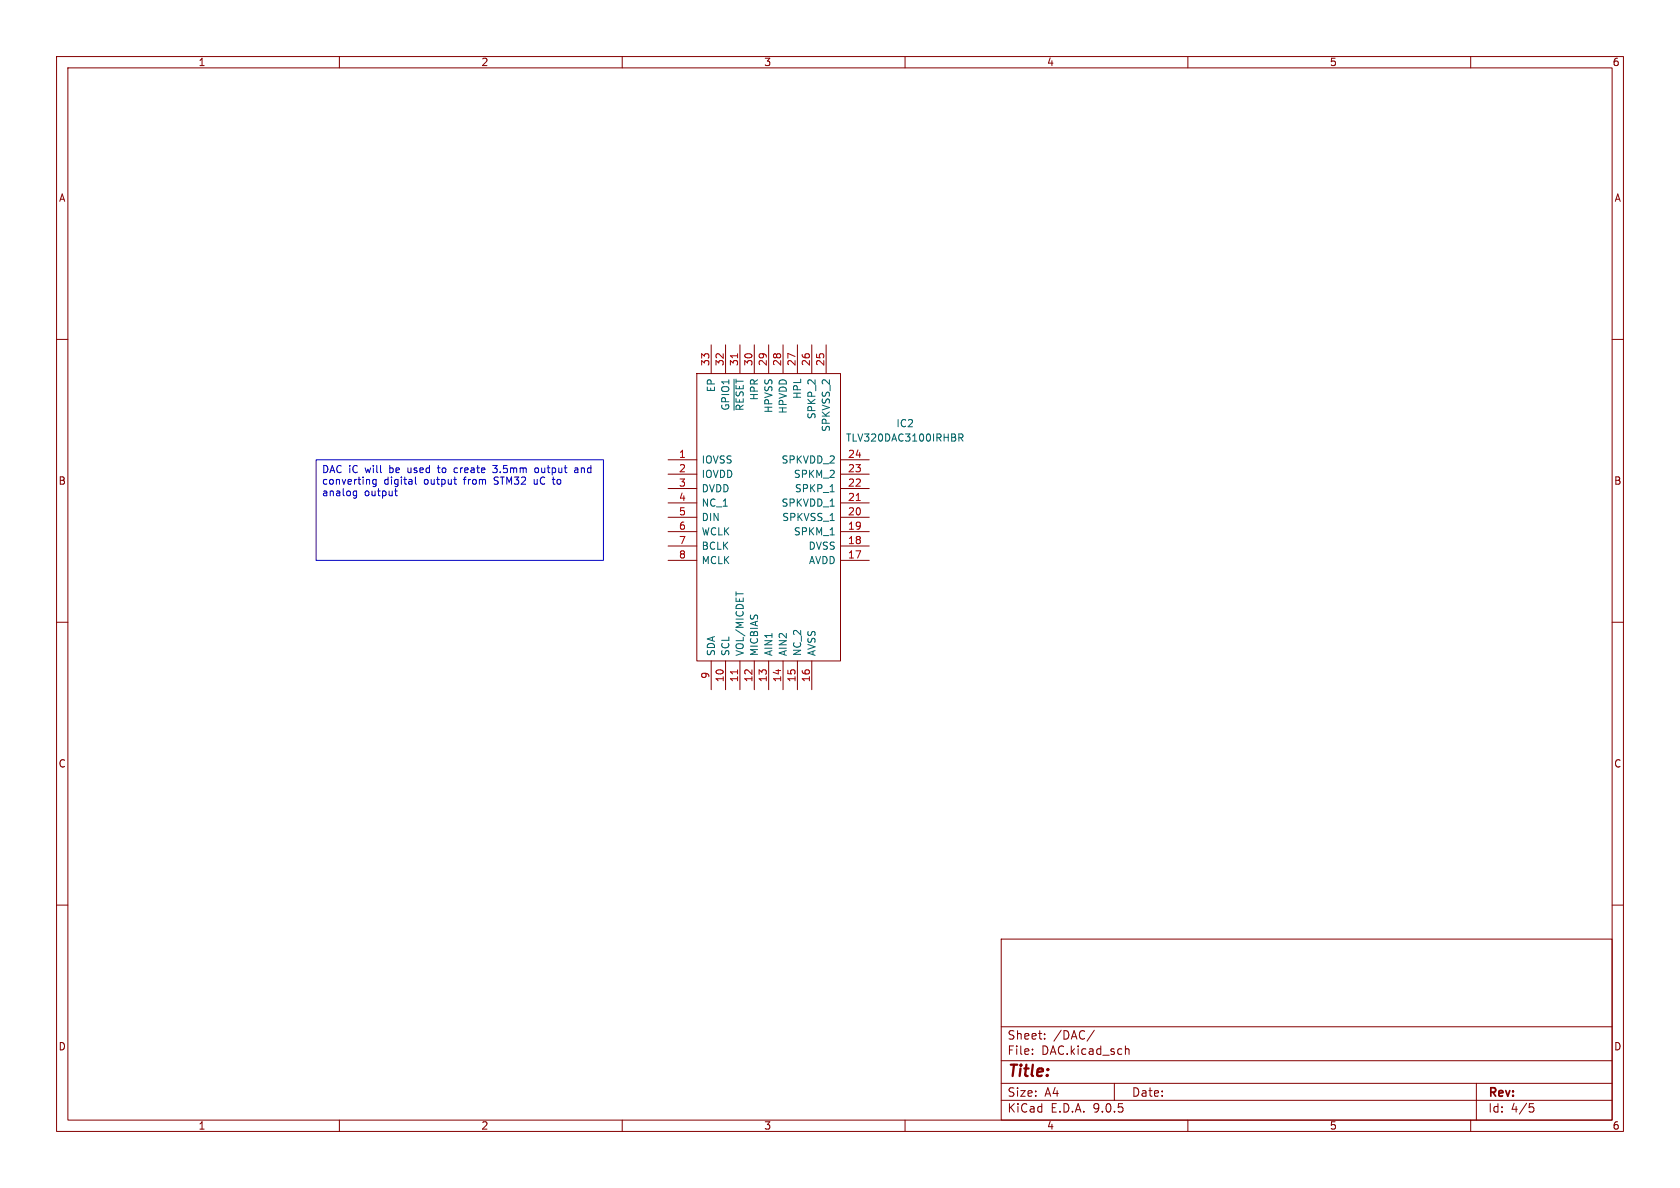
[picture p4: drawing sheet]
<svg xmlns="http://www.w3.org/2000/svg" width="297mm" height="210mm" viewBox="0 0 297 210" stroke-linecap="round" stroke-linejoin="round" font-family="sans-serif">
<g fill="none" stroke="#840000" stroke-width=".18">
<path d="M10 10h277v190h-277zM12 12h273v186h-273zM60 10v2M110 10v2M160 10v2M210 10v2M260 10v2M10 60h2M123.2 66h25.4v50.8h-25.4zM125.7 61v5M128.3 61v5M130.8 61v5"/>
<path d="M133.3 61v5M135.9 61v5M138.4 61v5M141 61v5M143.5 61v5M146 61v5M285 60h2M118.1 81.3h5.1M118.1 83.8h5.1M118.1 86.4h5.1M118.1 88.9h5.1M118.1 91.4h5.1"/>
<path d="M118.1 94h5.1M118.1 96.5h5.1M118.1 99.1h5.1M148.6 81.3h5.1M148.6 83.8h5.1M148.6 86.4h5.1M148.6 88.9h5.1M148.6 91.4h5.1M148.6 94h5.1M148.6 96.5h5.1M148.6 99.1h5.1M10 110h2"/>
<path d="M125.7 116.8v5.1M128.3 116.8v5.1M130.8 116.8v5.1M133.3 116.8v5.1M135.9 116.8v5.1M138.4 116.8v5.1M141 116.8v5.1M143.5 116.8v5.1M285 110h2M10 160h2M177 166h108v32h-108zM285 160h2"/>
<path d="M60 198v2M110 198v2M160 198v2M177 194.5h108M177 191.5h108M177 187.5h108M177 181.5h108M182.5 186.3v.1M182.5 185.5v.1M184.7 183.6v.1M184.7 182.8v.1M193.5 182.1l-1.3 2"/>
<path d="M197 191.5v3M199 185.5l.2-.1 .3 .1 .1 .9M210 198v2M260 198v2M261 191.5v6.5M270.4 195.1h.7M270.5 195.7h.4l.3 .3-.2 .5-.5 .1"/>
</g>
<path d="M129.8 67v5.5M169.5 77.4l.6-.1 .1-.2v-.3l-.7-.1v1.3M169.8 77.4l.4 .6M146.8 86.9h.7M130.1 104.6v.7" fill="none" stroke="#006464" stroke-width=".18"/>
<path d="M130.4 62.5v.8M151.4 88.5h.7M130.4 118.4v.7" fill="none" stroke="#a90000" stroke-width=".18"/>
<g fill="none" stroke="#0000c2" stroke-width=".18">
<path d="M55.9 81.3h50.8v17.8h-50.8zM62.6 87.6h.4M63 86.8v1l-.1 .2-.3 .1M66.5 84.8v1l-.3 .2h-.3M66.5 84.8h-.4l-.2 .2 .1 .5h.5M69.9 86.4v1.1l.3 .1M73.4 84.3v1.1l.2 .2M77.3 82.7h.5M77.5 82.3l.1 1.2M80.2 84.8h.5M80.5 85.5l.2 .1M80.8 82.7l-.4 .1-.1 .2v.4l.5 .2"/>
<path d="M87.1 83.4l.2 .2 .5-.1M87.1 82.3h.8l-.4 .5h.3M94.4 84.8v.6l.2 .2M94.6 82.8l.2-.1 .4 .1v.5l-.1 .2-.3 .1-.2-.2zM97.8 85.4l.3 .2M101.6 82.8h.5l.1 .8M102.2 83l-.5 .1-.1 .2 .1 .3 .5-.1"/>
</g>
<text font-size="2.8" fill="#840000" x="178" y="190.9">Title:</text>
<g font-size="2.1" fill="#840000">
<text x="178" y="184">Sheet:</text>
<text x="186.2" y="184">/DAC/</text>
<text x="178" y="186.7">File:</text>
<text x="184.1" y="186.7">DAC.kicad_sch</text>
<text x="178" y="196.9">KiCad</text>
<text x="178" y="194.1">Size:</text>
<text x="184.7" y="194.1">A4</text>
<text x="185.7" y="196.9">E.D.A.</text>
<text x="193.3" y="196.9">9.0.5</text>
<text x="200" y="194.1">Date:</text>
<text x="263" y="194.3">Rev:</text>
<text x="263" y="196.9">Id:</text>
<text x="267.1" y="196.9">4/5</text>
</g>
<g font-size="1.8" fill="#840000">
<text x="35" y="11.9">1</text>
<text x="85" y="11.9">2</text>
<text x="135" y="11.9">3</text>
<text x="185" y="11.9">4</text>
<text x="235" y="11.9">5</text>
<text x="285" y="11.9">6</text>
<text x="10.3" y="35.9">A</text>
<text x="285.3" y="35.9">A</text>
<text x="10.3" y="85.9">B</text>
<text x="285.3" y="85.9">B</text>
<text x="10.3" y="135.9">C</text>
<text x="285.3" y="135.9">C</text>
<text x="10.3" y="185.9">D</text>
<text x="285.3" y="185.9">D</text>
<text x="35" y="199.9">1</text>
<text x="85" y="199.9">2</text>
<text x="135" y="199.9">3</text>
<text x="185" y="199.9">4</text>
<text x="235" y="199.9">5</text>
<text x="285" y="199.9">6</text>
</g>
<g font-size="1.8" fill="#a90000">
<text x="125.5" y="64.8" transform="rotate(-90 125.5 64.8)">33</text>
<text x="128" y="64.8" transform="rotate(-90 128 64.8)">32</text>
<text x="130.6" y="64.8" transform="rotate(-90 130.6 64.8)">31</text>
<text x="133.1" y="64.8" transform="rotate(-90 133.1 64.8)">30</text>
<text x="135.6" y="64.8" transform="rotate(-90 135.6 64.8)">29</text>
<text x="138.2" y="64.8" transform="rotate(-90 138.2 64.8)">28</text>
<text x="140.7" y="64.8" transform="rotate(-90 140.7 64.8)">27</text>
<text x="143.3" y="64.8" transform="rotate(-90 143.3 64.8)">26</text>
<text x="145.8" y="64.8" transform="rotate(-90 145.8 64.8)">25</text>
<text x="119.9" y="81">1</text>
<text x="119.9" y="83.6">2</text>
<text x="149.8" y="81">24</text>
<text x="149.8" y="83.6">23</text>
<text x="119.9" y="86.1">3</text>
<text x="119.9" y="88.6">4</text>
<text x="149.8" y="86.1">22</text>
<text x="149.8" y="88.6">21</text>
<text x="119.9" y="91.2">5</text>
<text x="119.9" y="93.7">6</text>
<text x="149.8" y="91.2">20</text>
<text x="149.8" y="93.7">19</text>
<text x="119.9" y="96.3">7</text>
<text x="119.9" y="98.8">8</text>
<text x="149.8" y="96.3">18</text>
<text x="149.8" y="98.8">17</text>
<text x="125.5" y="120.1" transform="rotate(-90 125.5 120.1)">9</text>
<text x="128" y="120.7" transform="rotate(-90 128 120.7)">10</text>
<text x="130.6" y="120.7" transform="rotate(-90 130.6 120.7)">11</text>
<text x="133.1" y="120.7" transform="rotate(-90 133.1 120.7)">12</text>
<text x="135.6" y="120.7" transform="rotate(-90 135.6 120.7)">13</text>
<text x="138.2" y="120.7" transform="rotate(-90 138.2 120.7)">14</text>
<text x="140.7" y="120.7" transform="rotate(-90 140.7 120.7)">15</text>
<text x="143.3" y="120.7" transform="rotate(-90 143.3 120.7)">16</text>
</g>
<g font-size="1.8" fill="#006464">
<text x="126.6" y="69.4" transform="rotate(-90 126.6 69.4)">EP</text>
<text x="134.2" y="70.9" transform="rotate(-90 134.2 70.9)">HPR</text>
<text x="141.8" y="70.6" transform="rotate(-90 141.8 70.6)">HPL</text>
<text x="129.1" y="72.7" transform="rotate(-90 129.1 72.7)">GPIO1</text>
<text x="131.7" y="72.8" transform="rotate(-90 131.7 72.8)">~{RESET}</text>
<text x="136.8" y="73.1" transform="rotate(-90 136.8 73.1)">HPVSS</text>
<text x="139.3" y="73.2" transform="rotate(-90 139.3 73.2)">HPVDD</text>
<text x="144.4" y="74.2" transform="rotate(-90 144.4 74.2)">SPKP_2</text>
<text x="146.9" y="76.4" transform="rotate(-90 146.9 76.4)">SPKVSS_2</text>
<text x="158.4" y="75.7">IC2</text>
<text x="124" y="82.1">IOVSS</text>
<text x="138.1" y="82.1">SPKVDD_2</text>
<text x="149.5" y="78.3">TLV320DAC3100IRHBR</text>
<text x="124" y="84.7">IOVDD</text>
<text x="124" y="87.2">DVDD</text>
<text x="124" y="89.8">NC_1</text>
<text x="138.1" y="89.8">SPKVDD_1</text>
<text x="140.2" y="84.7">SPKM_2</text>
<text x="140.4" y="87.2">SPKP_1</text>
<text x="124" y="92.3">DIN</text>
<text x="124" y="94.8">WCLK</text>
<text x="138.2" y="92.3">SPKVSS_1</text>
<text x="140.2" y="94.8">SPKM_1</text>
<text x="124" y="97.4">BCLK</text>
<text x="124" y="99.9">MCLK</text>
<text x="142.8" y="97.4">DVSS</text>
<text x="142.9" y="99.9">AVDD</text>
<text x="126.6" y="116.1" transform="rotate(-90 126.6 116.1)">SDA</text>
<text x="129.1" y="116.1" transform="rotate(-90 129.1 116.1)">SCL</text>
<text x="131.7" y="116.1" transform="rotate(-90 131.7 116.1)">VOL/MICDET</text>
<text x="134.2" y="116.1" transform="rotate(-90 134.2 116.1)">MICBIAS</text>
<text x="136.8" y="116.1" transform="rotate(-90 136.8 116.1)">AIN1</text>
<text x="139.3" y="116.1" transform="rotate(-90 139.3 116.1)">AIN2</text>
<text x="141.8" y="116.1" transform="rotate(-90 141.8 116.1)">NC_2</text>
<text x="144.4" y="116.1" transform="rotate(-90 144.4 116.1)">AVSS</text>
</g>
<g font-size="1.8" fill="#0000c2">
<text x="56.8" y="84">DAC iC</text>
<text x="64.7" y="84">will</text>
<text x="69.1" y="84">be</text>
<text x="72.5" y="84">used</text>
<text x="78.1" y="84">to</text>
<text x="81.2" y="84">create</text>
<text x="88.3" y="84">3.5mm</text>
<text x="95.8" y="84">output</text>
<text x="103.1" y="84">and</text>
<text x="56.8" y="86">converting</text>
<text x="56.8" y="88">analog</text>
<text x="64.4" y="88">output</text>
<text x="67.9" y="86">digital</text>
<text x="75.1" y="86">output</text>
<text x="82.3" y="86">from</text>
<text x="87.8" y="86">STM32</text>
<text x="95" y="86">uC</text>
<text x="98.6" y="86">to</text>
</g>
</svg>
